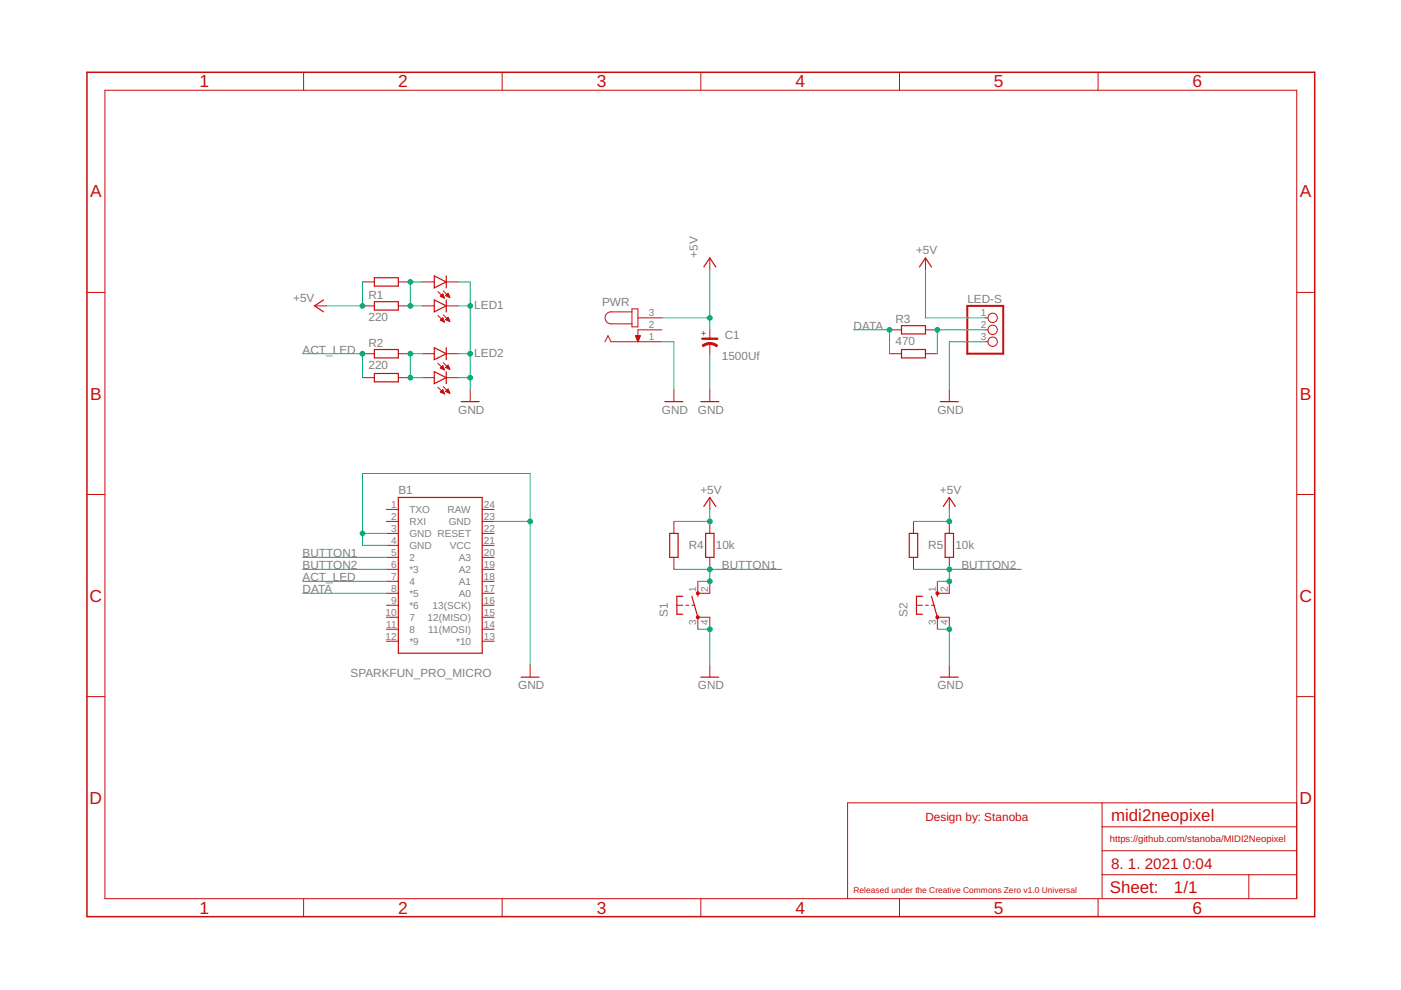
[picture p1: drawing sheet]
<svg xmlns="http://www.w3.org/2000/svg" width="297mm" height="210mm" viewBox="0 0 297 210" stroke-linecap="round" stroke-linejoin="round" font-family="sans-serif">
<g fill="none" stroke="#c90d0c" stroke-width=".21">
<path d="M22.2 19.1h252.7v171.4h-252.7zM64.4 15.3v3.8M106.5 15.3v3.8M148.6 15.3v3.8M190.7 15.3v3.8M232.8 15.3v3.8M76.9 59.8h2.5M84.5 59.8h2.5M89.5 59.8h2.6M94.6 59.8h2.6M150.5 54.7v2.5M196.2 54.7v2.5"/>
<path d="M18.4 62h3.8M66.7 64.9h2.5M76.9 64.9h2.5M76.9 75h2.5M84.5 64.9h2.5M84.5 75h2.5M89.5 64.9h2.6M89.5 75h2.6M92.8 66.9l1.4 1.4M92.8 77l1.4 1.4M92.8 61.8l1.4 1.4M93.3 67.9l.6-.5 .3 .9z"/>
<path d="M93.3 78l.6-.5 .3 .9zM93.3 62.8l.6-.5 .3 .9zM93.4 67.8h.6M93.4 62.8h.7M93.4 78.1h.7M93.5 78h.5M93.5 67.9h.6M93.5 62.9h.6M93.5 62.7h.5M93.5 67.7h.5M93.6 77.8h.4M93.6 62.5h.4"/>
<path d="M93.7 67.6h.2M93.7 77.7h.2M93.7 78.2h.4M93.8 68.1h.3M93.8 67.5h.1M93.8 62.4h.1M93.8 63h.4M93.8 77.6h.1M94 66.8l1.4 1.4M94 76.9l1.4 1.4M94 78.3h.2M94 61.7l1.4 1.4"/>
<path d="M94 68.2h.2M94.1 63.1h.1M94.5 67.8l.5-.5 .4 .9zM94.5 77.9l.5-.5 .4 .9zM94.5 62.7l.5-.5 .4 .9zM94.5 62.7h.7M94.6 67.7h.6M94.6 77.8h.6M94.6 78h.6M94.6 64.9h2.6M94.6 75h2.6M94.6 67.8h.6"/>
<path d="M94.7 62.5h.4M94.7 67.6h.4M94.7 62.8h.5M94.7 77.7h.4M94.8 67.5h.3M94.8 62.4h.3M94.8 77.6h.3M94.9 78.1h.4M94.9 67.4h.1M94.9 62.3h.1M94.9 67.9h.4M94.9 77.5h.1"/>
<path d="M95 62.9h.3M95.1 78.2h.2M95.2 68.1h.2M95.2 63h.2M128.3 72.5l.6-1.3 .6 1.3h10.8M134 66.1h-4.5a1.27 1.27 0 0 0-1.2 1.3 1.27 1.27 0 0 0 1.2 1.3h4.5M134 65.5h1.3v3.8h-1.3zM134.7 71.2h1.1l-.5 1.3zM134.8 71.3h.9M134.9 71.4h.8M134.9 71.6h.7M134.9 71.7h.7"/>
<path d="M135 71.8h.5M135 71.9h.5M135.1 72.1h.3M135.1 72.2h.3M135.2 72.3h.1M135.2 72.4h.1M135.3 67.4h5M140.3 69.9h-5v2.6M150.5 69.9v1.9M150.5 72.9v2.1M188.6 69.9h2.5M188.6 75h2.5"/>
<path d="M196.2 69.9h2.5M196.2 75h2.5M208.9 72.5h.6M208.9 67.4h.6M208.9 69.9h.6M274.9 62h3.8M76.9 80.1h2.5M84.5 80.1h2.5M89.5 80.1h2.6M92.8 82.1l1.5 1.4M93.3 83.1l.6-.5 .3 .9zM93.4 83.1h.7"/>
<path d="M93.5 83h.5M93.6 82.9h.4M93.7 83.3h.4M93.7 82.8h.2M93.8 82.7h.1M94 83.4h.2M94 82l1.4 1.4M94.5 83l.5-.5 .4 .9zM94.6 83h.6M94.6 82.9h.6M94.6 80.1h2.6M94.7 82.8h.4"/>
<path d="M94.8 83.1h.5M94.8 82.7h.3M95 82.5h.1M95.1 83.3h.2M99.7 82.6v2.6M142.9 82.6v2.6M150.5 82.6v2.6M201.3 82.6v2.6M18.4 104.8h3.8M81.9 118.2h2.6M81.9 115.6h2.6M81.9 110.6h2.6"/>
<path d="M81.9 108h2.6M81.9 113.1h2.6M102.2 118.2h2.6M102.2 115.6h2.6M102.2 110.6h2.6M102.2 108h2.6M102.2 113.1h2.6M142.9 110.6v2.5M142.9 118.2v2.5M150.5 105.5v2.5M150.5 110.6v2.5M150.5 118.2v2.5"/>
<path d="M193.7 110.6v2.5M193.7 118.2v2.5M201.3 105.5v2.5M201.3 110.6v2.5M201.3 118.2v2.5M274.9 104.8h3.8M81.9 128.3h2.6M81.9 125.8h2.6M81.9 130.9h2.6M81.9 120.7h2.6M81.9 123.3h2.6M81.9 133.4h2.6"/>
<path d="M81.9 136h2.6M102.2 128.3h2.6M102.2 125.8h2.6M102.2 130.9h2.6M102.2 120.7h2.6M102.2 123.3h2.6M102.2 133.4h2.6M102.2 136h2.6M143.5 128.3h1.3M145.4 128.3h.6M146.7 128.3h.6M148 123.3v2.5h2.5v-2.5"/>
<path d="M148 133.4v-2.5h2.5v2.5M194.3 128.3h1.3M196.2 128.3h.6M197.5 128.3h.6M198.7 123.3v2.5h2.6v-2.5M198.7 133.4v-2.5h2.6v2.5M18.4 147.7h3.8M112.4 141v2.6M150.5 141v2.6M201.3 141v2.6M274.9 147.7h3.8M233.7 170.2v20.3"/>
<path d="M233.7 175.3h41.2M274.9 170.2h-95.2v20.3M64.4 190.5v3.9M106.5 190.5v3.9M148.6 190.5v3.9M190.7 190.5v3.9M232.8 190.5v3.9M233.7 185.5h41.2M233.7 180.4h41.2M264.8 185.5v5"/>
<circle cx="210.5" cy="67.4" r=".99"/>
<circle cx="210.5" cy="72.5" r=".99"/>
<circle cx="210.5" cy="69.9" r=".99"/>
</g>
<path d="M205.1 64.9h7.6v10.1h-7.6z" fill="none" stroke="#c90d0c" stroke-width=".42"/>
<g fill="none" stroke="#c90d0c" stroke-width=".25">
<path d="M79.4 58.9h5.1v1.8h-5.1zM92.1 58.5l2.5 1.3-2.5 1.2zM94.6 58.5v2.5M149.2 56.6l1.3-1.9 1.3 1.9M194.9 56.6l1.3-1.9 1.3 1.9M68.6 63.6l-1.9 1.3 1.9 1.2M79.4 64h5.1v1.7h-5.1zM79.4 74.1h5.1v1.8h-5.1zM79.4 79.2h5.1v1.8h-5.1zM92.1 63.6l2.5 1.3-2.5 1.2zM92.1 73.7l2.5 1.3-2.5 1.3zM92.1 78.8l2.5 1.3-2.5 1.2z"/>
<path d="M94.6 63.6v2.5M94.6 73.7v2.6M94.6 78.8v2.5M191.1 74.1h5.1v1.8h-5.1zM191.1 69h5.1v1.8h-5.1zM97.8 85.2h3.8M141 85.2h3.8M148.6 85.2h3.8M199.4 85.2h3.8M84.5 105.5h17.7v33h-17.7zM142 113.1h1.8v5.1h-1.8zM149.2 107.4l1.3-1.9 1.3 1.9"/>
<path d="M149.6 113.1h1.8v5.1h-1.8zM192.8 113.1h1.8v5.1h-1.8zM200 107.4l1.3-1.9 1.2 1.9M200.4 113.1h1.8v5.1h-1.8zM144.8 126.4h-1.3v3.8h1.3M146.7 126.4l1.3 4.5M148 125.8v.6M195.6 126.4h-1.3v3.8h1.3M197.5 126.4l1.2 4.5M198.7 125.8v.6M110.5 143.6h3.8M148.6 143.6h3.8"/>
<path d="M199.4 143.6h3.8"/>
</g>
<g fill="#c90d0c" stroke="#c90d0c" stroke-width=".21">
<path d="M150.5 72.6l1.1 .3 .5 .3-.2 .3-.7-.3-.7-.2z" fill-rule="evenodd"/>
<path d="M148.9 73.2l.9-.5 .7-.1v.4l-.7 .2-.7 .3z" fill-rule="evenodd"/>
<path d="M198.5 130.6h.5v.5h-.5z" fill-rule="evenodd"/>
<path d="M198.5 125.6h.5v.4h-.5z" fill-rule="evenodd"/>
<circle cx="148" cy="130.9" r=".33"/>
<circle cx="148" cy="125.8" r=".33"/>
</g>
<path d="M148.9 71.8h3.2" fill="none" stroke="#c90d0c" stroke-width=".51"/>
<path d="M18.4 15.3h260.3v179.1h-260.3z" fill="none" stroke="#c90d0c" stroke-width=".32"/>
<g fill="none" stroke="#0dab76" stroke-width=".21">
<path d="M76.9 59.8v5.1h-7.7M89.5 59.8h-2.5v5.1h2.5M97.2 59.8h2.5v22.8M150.5 57.2v12.7M196.2 57.2v10.2h12.7M64.2 75h12.7v5.1M89.5 75h-2.5v5.1h2.5M97.2 64.9h2.5M97.2 75h2.5M140.3 72.5h2.6v10.1M140.3 67.4h10.2M150.5 75v7.6"/>
<path d="M181 69.9h7.6v5.1M208.9 69.9h-10.2v5.1M208.9 72.5h-7.6v10.1M97.2 80.1h2.5M64.2 118.2h17.7M76.9 113.1h5M81.9 115.6h-5v-15.2h35.5v40.6M104.8 110.6h7.6M150.5 108v2.6h-7.6M201.3 108v2.6h-7.6M64.2 125.8h17.7M64.2 123.3h17.7"/>
<path d="M64.2 120.7h17.7M142.9 120.7h22.8M148 133.4h2.5v7.6M150.5 120.7v2.6h-2.5M193.7 120.7h22.8M198.7 133.4h2.6v7.6M201.3 120.7v2.6h-2.6"/>
</g>
<g fill="#0dab76" stroke="#0dab76" stroke-width=".21">
<circle cx="198.7" cy="69.9" r=".51"/>
<circle cx="188.6" cy="69.9" r=".51"/>
<circle cx="87" cy="64.9" r=".51"/>
<circle cx="87" cy="59.8" r=".51"/>
<circle cx="87" cy="75" r=".51"/>
<circle cx="87" cy="80.1" r=".51"/>
<circle cx="99.7" cy="75" r=".51"/>
<circle cx="99.7" cy="64.9" r=".51"/>
<circle cx="99.7" cy="80.1" r=".51"/>
<circle cx="150.5" cy="133.4" r=".51"/>
<circle cx="76.9" cy="113.1" r=".51"/>
<circle cx="112.4" cy="110.6" r=".51"/>
<circle cx="201.3" cy="133.4" r=".51"/>
<circle cx="76.9" cy="75" r=".51"/>
<circle cx="150.5" cy="67.4" r=".51"/>
<circle cx="76.9" cy="64.9" r=".51"/>
<circle cx="150.5" cy="110.6" r=".51"/>
<circle cx="201.3" cy="110.6" r=".51"/>
<circle cx="150.5" cy="120.7" r=".51"/>
<circle cx="150.5" cy="123.3" r=".51"/>
<circle cx="201.3" cy="120.7" r=".51"/>
<circle cx="201.3" cy="123.3" r=".51"/>
</g>
<g font-size="3.7" fill="#c90d0c">
<text x="42.3" y="18.5">1</text>
<text x="84.4" y="18.5">2</text>
<text x="126.5" y="18.5">3</text>
<text x="168.6" y="18.5">4</text>
<text x="210.7" y="18.5">5</text>
<text x="252.9" y="18.5">6</text>
<text x="19.1" y="41.9">A</text>
<text x="275.6" y="41.9">A</text>
<text x="19.1" y="84.7">B</text>
<text x="275.6" y="84.7">B</text>
<text x="19" y="127.6">C</text>
<text x="275.5" y="127.6">C</text>
<text x="19" y="170.4">D</text>
<text x="275.5" y="170.4">D</text>
<text x="42.3" y="193.7">1</text>
<text x="84.4" y="193.7">2</text>
<text x="126.5" y="193.7">3</text>
<text x="168.6" y="193.7">4</text>
<text x="210.7" y="193.7">5</text>
<text x="252.9" y="193.7">6</text>
</g>
<g font-size="3.6" fill="#c90d0c">
<text x="235.6" y="174">midi2neopixel</text>
<text x="235.3" y="189.4">Sheet:</text>
<text x="248.9" y="189.3">1/1</text>
</g>
<g font-size="3.2" fill="#c90d0c">
<text x="235.6" y="184.2">8. 1. 2021</text>
<text x="250.8" y="184.2">0:04</text>
</g>
<g font-size="2.5" fill="#808080">
<text x="194.2" y="53.9">+5V</text>
<text x="148" y="54.7" transform="rotate(-90 148 54.7)">+5V</text>
<text x="62.2" y="64.1">+5V</text>
<text x="78.1" y="63.3">R1</text>
<text x="100.5" y="65.6">LED1</text>
<text x="127.6" y="64.8">PWR</text>
<text x="205.1" y="64.2">LED-S</text>
<text x="78.1" y="68.1">220</text>
<text x="153.7" y="71.8">C1</text>
<text x="181" y="69.9">DATA</text>
<text x="189.9" y="68.4">R3</text>
<text x="64.1" y="75">ACT_LED</text>
<text x="78.1" y="73.5">R2</text>
<text x="100.5" y="75.8">LED2</text>
<text x="153" y="76.3">1500Uf</text>
<text x="189.9" y="73.2">470</text>
<text x="78.1" y="78.3">220</text>
<text x="97.2" y="87.7">GND</text>
<text x="140.3" y="87.7">GND</text>
<text x="148" y="87.7">GND</text>
<text x="198.7" y="87.7">GND</text>
<text x="84.5" y="104.7">B1</text>
<text x="148.5" y="104.7">+5V</text>
<text x="199.3" y="104.7">+5V</text>
<text x="64.1" y="118.2">BUTTON1</text>
<text x="146" y="116.4">R4</text>
<text x="151.8" y="116.4">10k</text>
<text x="196.8" y="116.4">R5</text>
<text x="202.6" y="116.4">10k</text>
<text x="64.1" y="125.8">DATA</text>
<text x="64.1" y="123.3">ACT_LED</text>
<text x="64.1" y="120.7">BUTTON2</text>
<text x="153" y="120.7">BUTTON1</text>
<text x="203.8" y="120.7">BUTTON2</text>
<text x="141.6" y="130.9" transform="rotate(-90 141.6 130.9)">S1</text>
<text x="192.4" y="130.9" transform="rotate(-90 192.4 130.9)">S2</text>
<text x="74.3" y="143.6">SPARKFUN_PRO_MICRO</text>
<text x="109.9" y="146.1">GND</text>
<text x="148" y="146.1">GND</text>
<text x="198.7" y="146.1">GND</text>
</g>
<text font-size="2.5" fill="#c90d0c" x="196.2" y="174">Design by: Stanoba</text>
<g font-size="2.1" fill="#808080">
<text x="137.6" y="67">3</text>
<text x="137.6" y="69.6">2</text>
<text x="207.9" y="67">1</text>
<text x="207.9" y="69.6">2</text>
<text x="137.6" y="72.1">1</text>
<text x="207.9" y="72.1">3</text>
<text x="82.9" y="107.7">1</text>
<text x="102.6" y="107.7">24</text>
<text x="82.9" y="112.7">3</text>
<text x="82.9" y="110.2">2</text>
<text x="86.8" y="113.9">GND RESET</text>
<text x="86.8" y="111.3">RXI</text>
<text x="86.8" y="108.8">TXO</text>
<text x="94.9" y="108.8">RAW</text>
<text x="95.1" y="111.3">GND</text>
<text x="102.6" y="110.2">23</text>
<text x="102.6" y="112.7">22</text>
<text x="82.9" y="117.8">5</text>
<text x="82.9" y="115.3">4</text>
<text x="86.8" y="118.9">2</text>
<text x="86.8" y="116.4">GND</text>
<text x="95.4" y="116.4">VCC</text>
<text x="97.3" y="118.9">A3</text>
<text x="102.6" y="117.8">20</text>
<text x="102.6" y="115.3">21</text>
<text x="82.9" y="120.4">6</text>
<text x="82.9" y="122.9">7</text>
<text x="82.9" y="125.4">8</text>
<text x="86.8" y="121.5">*3</text>
<text x="86.8" y="124">4</text>
<text x="97.3" y="124">A1</text>
<text x="97.3" y="121.5">A2</text>
<text x="102.6" y="125.4">17</text>
<text x="102.6" y="122.9">18</text>
<text x="102.6" y="120.4">19</text>
<text x="147.6" y="125.4" transform="rotate(-90 147.6 125.4)">1</text>
<text x="150.1" y="125.4" transform="rotate(-90 150.1 125.4)">2</text>
<text x="198.4" y="125.4" transform="rotate(-90 198.4 125.4)">1</text>
<text x="200.9" y="125.4" transform="rotate(-90 200.9 125.4)">2</text>
<text x="81.7" y="130.5">10</text>
<text x="82.9" y="128">9</text>
<text x="86.8" y="126.6">*5</text>
<text x="86.8" y="129.1">*6</text>
<text x="86.8" y="131.6">7</text>
<text x="90.7" y="131.6">12(MISO)</text>
<text x="91.7" y="129.1">13(SCK)</text>
<text x="97.3" y="126.6">A0</text>
<text x="102.6" y="130.5">15</text>
<text x="102.6" y="128">16</text>
<text x="81.7" y="135.6">12</text>
<text x="81.9" y="133.1">11</text>
<text x="86.8" y="134.2">8</text>
<text x="86.8" y="136.7">*9</text>
<text x="90.8" y="134.2">11(MOSI)</text>
<text x="96.7" y="136.7">*10</text>
<text x="102.6" y="135.6">13</text>
<text x="102.6" y="133.1">14</text>
<text x="147.6" y="132.4" transform="rotate(-90 147.6 132.4)">3</text>
<text x="150.1" y="132.4" transform="rotate(-90 150.1 132.4)">4</text>
<text x="198.4" y="132.4" transform="rotate(-90 198.4 132.4)">3</text>
<text x="200.9" y="132.4" transform="rotate(-90 200.9 132.4)">4</text>
</g>
<g font-size="2" fill="#c90d0c">
<text x="149.9" y="71.2" transform="rotate(-90 149.9 71.2)">+</text>
<text x="235.3" y="178.6">https://github.com/stanoba/MIDI2Neopixel</text>
</g>
<text font-size="1.8" fill="#c90d0c" x="181" y="189.3">Released under the Creative Commons Zero v1.0 Universal</text>
</svg>
